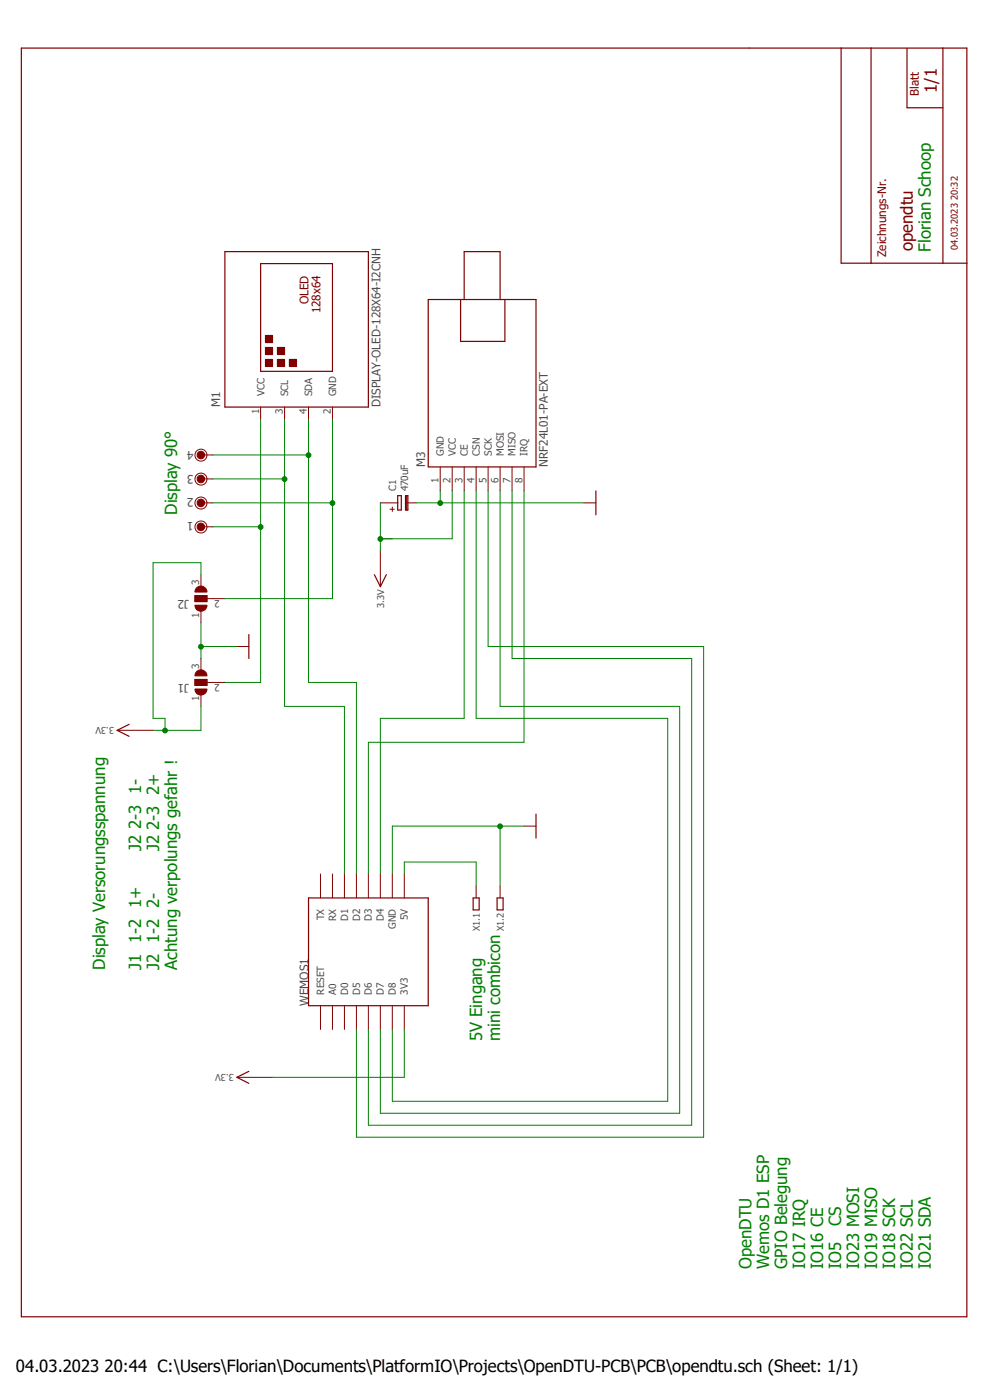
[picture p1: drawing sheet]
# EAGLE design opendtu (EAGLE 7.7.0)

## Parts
1  PINGERAD  [PINGERAD]
2  PINGERAD  [PINGERAD]
3  PINGERAD  [PINGERAD]
4  PINGERAD  [PINGERAD]
C1  470uF  S470µ/16  [EB10D]
J1  SJ2W  [SJ_2]
J2  SJ2W  [SJ_2]
M1  DISPLAY-OLED-128X64-I2CNH  [DISPLAY-OLED-128X64-I2C_NH]
M3  NRF24L01-PA-EXT  [NRF24L01-PA-EXT]
WEMOS1  WEMOS-D1-MINI  [WEMOS-D1-MINI]
X1  MCV1,5/2G  [MCV1,5/2]

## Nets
+3.3V: C1.+ J1.1 J2.3 M3.2(VCC) WEMOS1.3V3 ; supply symbol labelled 3.3V
GND: C1.- J1.3 J2.1 M3.1(GND) WEMOS1.GND X1.2
N$1: 4.1 M1.4(SDA) WEMOS1.D2
N$2: 3.1 M1.3(SCL) WEMOS1.D1
N$3: 2.1 J2.2 M1.2(GND)
N$4: 1.1 J1.2 M1.1(VCC)
N$5: M3.3(CE) WEMOS1.D4
N$6: M3.4(CSN) WEMOS1.D8
N$7: M3.6(MOSI) WEMOS1.D7
N$8: M3.7(MISO) WEMOS1.D6
N$9: M3.5(SCK) WEMOS1.D5
N$11: M3.8(IRQ) WEMOS1.D3
N$12: WEMOS1.5V X1.1
Unconnected: WEMOS1.A0 WEMOS1.D0 WEMOS1.RESET WEMOS1.RX WEMOS1.TX

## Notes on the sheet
- Display Versorungsspannung
  
  J1  1-2  1+       J2 2-3  1-
  J2  1-2  2-        J2 2-3  2+
  Achtung verpolungs gefahr !
- Display 90°
- 5V Eingang
  mini combicon
- OpenDTU 
  Wemos D1 ESP
  GPIO Belegung
  IO17 IRQ
  IO16 CE
  IO5   CS
  IO23 MOSI
  IO19 MISO
  IO18 SCK
  IO22 SCL
  IO21 SDA
- Florian Schoop
